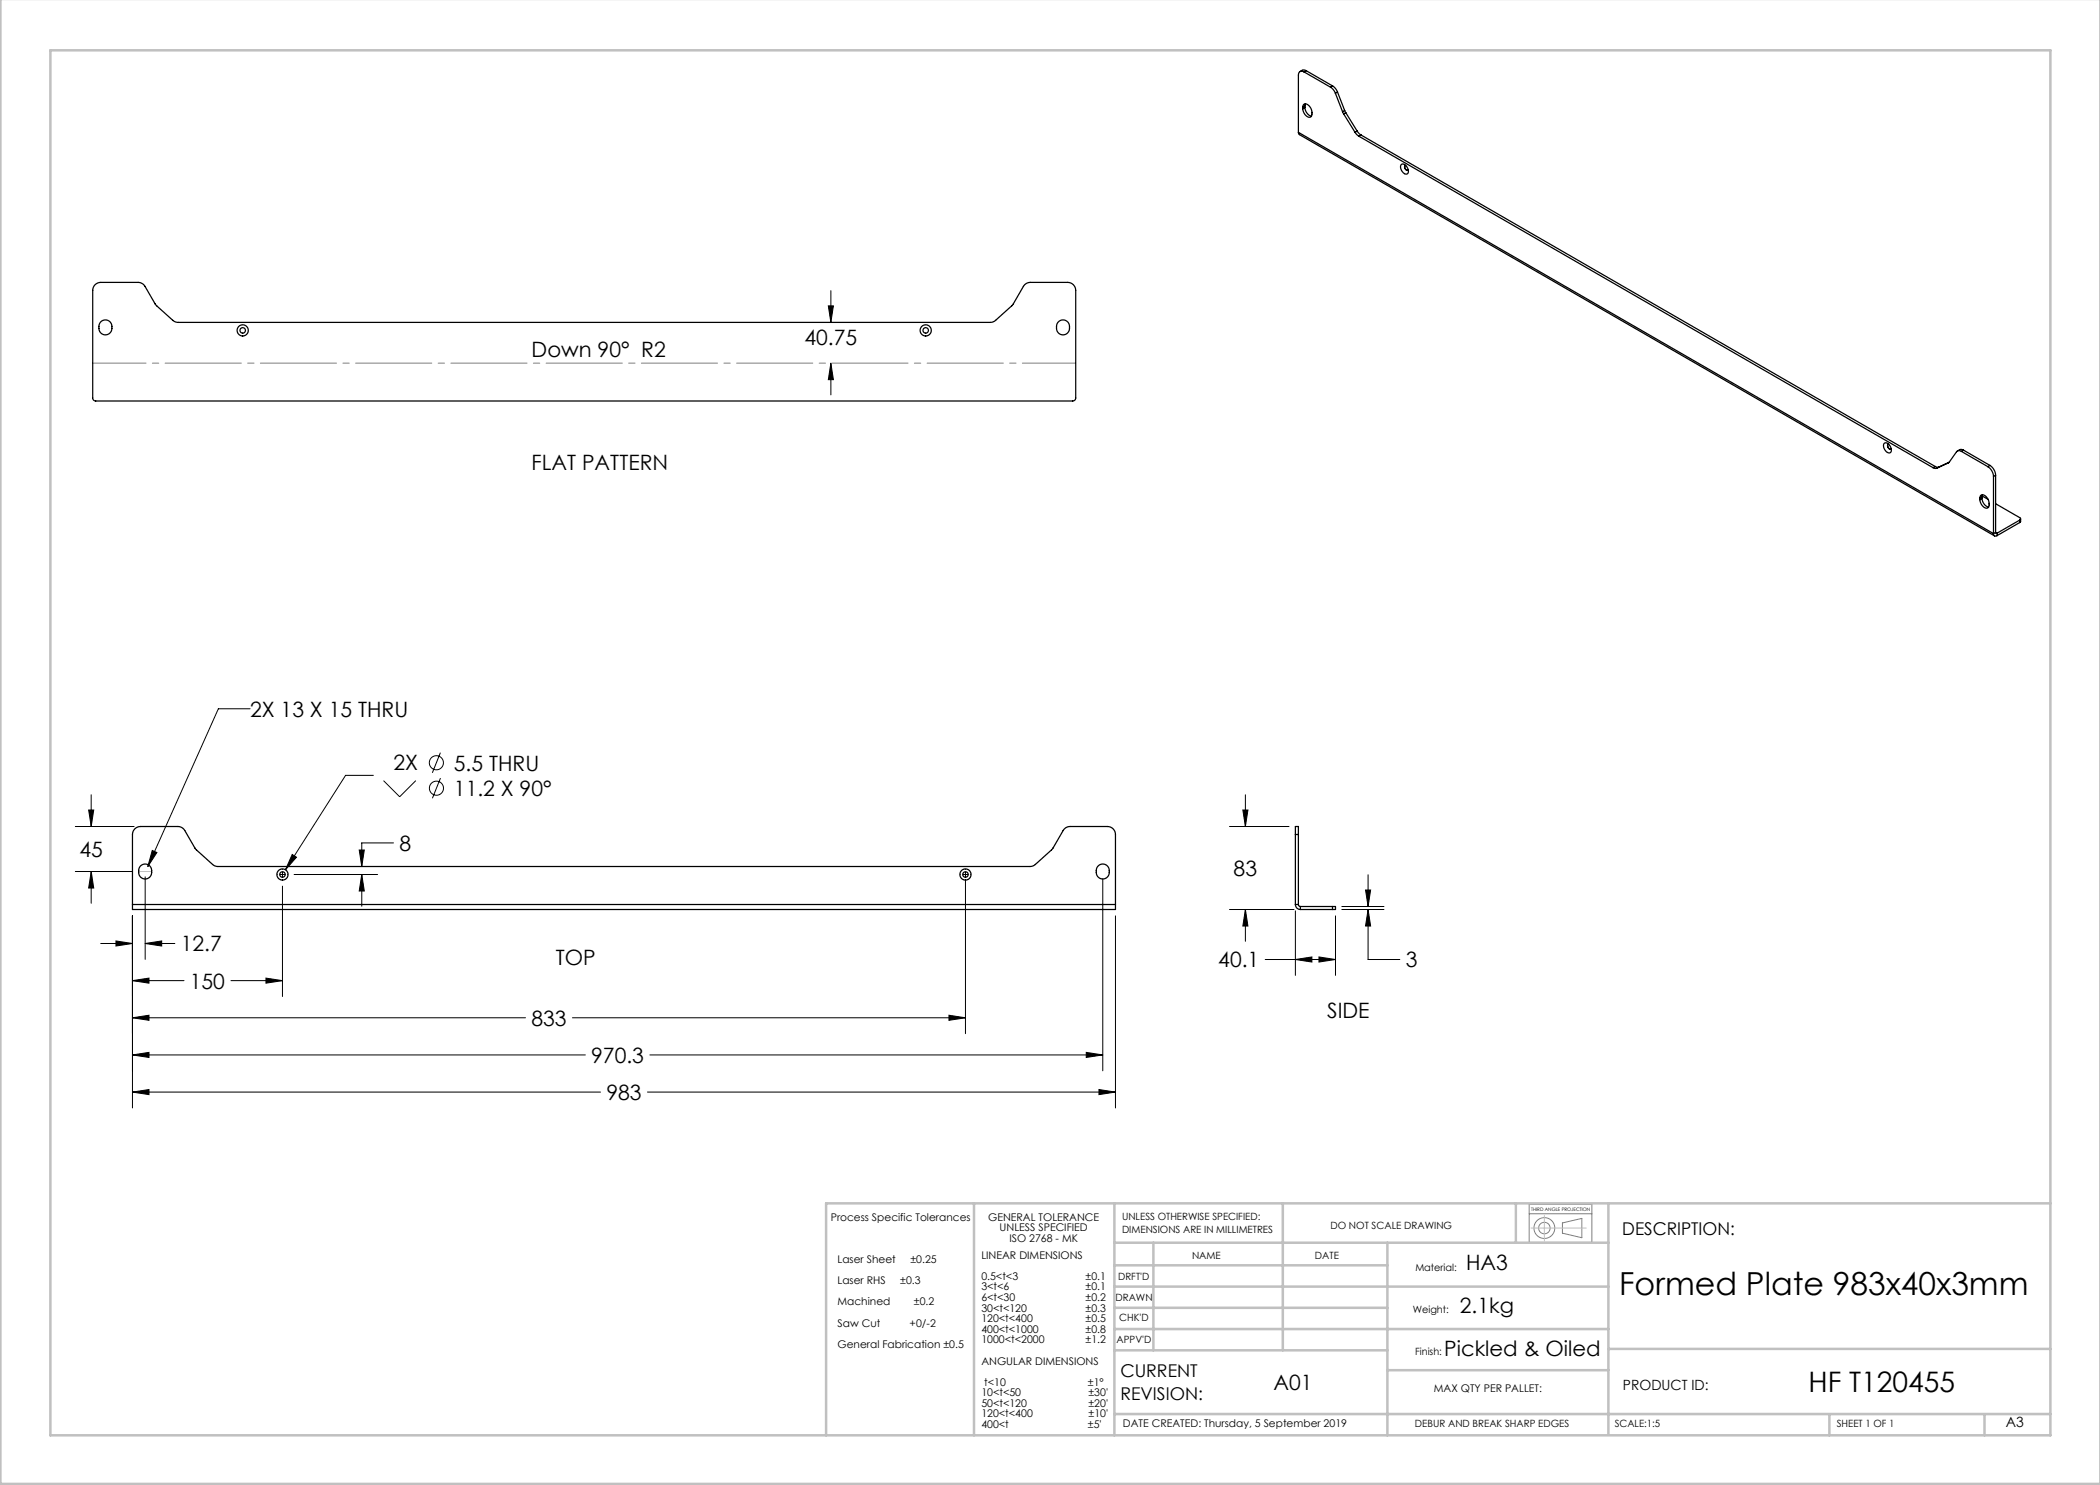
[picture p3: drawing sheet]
<svg xmlns="http://www.w3.org/2000/svg" width="420mm" height="297mm" viewBox="0 0 420 297" stroke-linecap="round" stroke-linejoin="round" font-family="sans-serif">
<g fill="none" stroke="#000" stroke-width=".2">
<path d="M166.2 58.1v6.4M165.7 61.2h1l-.5 3.3zM166.2 72.6l.5 3.3h-1zM166.2 72.6v6.4M18.2 159v6.3M50 141.8h-6.3l-14.1 31.5M74.7 155.1h-5.6l-12 18.9M76.7 156.1l3.2 3.3 3.3-3.3M88.1 150.5l-1.6 4.1M88.1 155.6l-1.6 4.1M249.1 159v6.3M15.1 165.3h11.7"/>
<path d="M15.1 174.3h11.4M17.7 162h1l-.5 3.3zM18.2 174.3v6.4M18.2 174.3l.5 3.3h-1zM29 175.4v16.5M30.4 170.1l1 .4-1.8 2.8zM55.4 174.9h.1M56 174.9h1M56.5 173.8v.1M56.5 174.4v1M56.5 175.9v.1M56.5 177.2v22.1"/>
<path d="M57.5 174.9h.1M58.4 170.9l.9 .5-2.2 2.6zM58.8 174.9h16.7M71.8 170h1.1l-.5 3.3zM72.4 174.9l.5 3.3h-1.1zM72.4 174.9v6.4M78.7 168.6h-6.3v4.7M192 174.9h.1M192.6 174.9h1M193.1 173.8v.1M193.1 174.4v1M193.1 175.9v.1"/>
<path d="M193.1 176.2v30.5M194.1 174.9h.1M220.6 175.8v38.4M245.9 165.3h11.9M248.6 162h1l-.5 3.3zM273.1 178h1l-.5 3.3zM273.6 175v6.3M20.1 188.7h6.4M23.2 188.2l3.3 .5-3.3 .5zM26.5 196.1l3.3-.5v1zM26.5 183.2v38.4M26.5 196.1h10.3"/>
<path d="M29 188.7l3.3-.5v1zM29 188.7h6M46.2 196.1h10.3M53.2 195.6l3.3 .5-3.3 .5zM223.1 183.2v38.4M245.9 181.9h12.9M249.1 181.9l.5 3.3h-1zM249.1 181.9v6.4M253 191.9h14.1M259.1 191.9l3.3-.5v1zM259.1 182.2v12.9M263.8 191.4l3.3 .5-3.3 .5z"/>
<path d="M267.1 183.2v11.9M268.4 181.9h8.4M268.4 181.3h8.4M273.6 181.9l.5 3.3h-1zM273.6 181.9v10h6.4M26.5 218.4l3.3-.5v1zM26.5 203.6l3.3-.6v1.1zM26.5 211l3.3-.5v1zM26.5 218.4h93.6M26.5 203.6h78.6M26.5 211h90.6M114.5 203.6h78.6"/>
<path d="M129.5 218.4h93.6M130 211h90.6M189.8 203l3.3 .6-3.3 .5zM217.3 210.5l3.3 .5-3.3 .5zM219.8 217.9l3.3 .5-3.3 .5z"/>
<circle cx="87.3" cy="152.6" r="1.41"/>
<circle cx="87.3" cy="157.6" r="1.41"/>
</g>
<g fill="none" stroke="#808080" stroke-width=".2">
<path d="M305.8 242.8h12.6M305.8 240.8h12.6v7.7h-12.6zM312.5 244.6l3.9-.9v3.8l-3.9-.9z"/>
<circle cx="308.9" cy="245.6" r="2.08"/>
<circle cx="308.9" cy="245.6" r="1.15"/>
</g>
<path d="M27.7 174.3h2.6M306.2 245.6h11.1M308.9 243.1v5" fill="none" stroke="#c0c0c0" stroke-width=".2"/>
<g fill="none" stroke="#c0c0c0" stroke-width=".5">
<path d="M.1 -.1v296.9h419.9M10.1 10.1h400v277h-400zM194.8 240.7v46.4M222.9 248.5h98.8M222.9 257.3h98.8M222.9 253.1h54.6M222.9 240.7v46.4M230.7 248.5v21.6M256.6 240.7v29.4M277.5 248.5v38.6M303.2 240.7v7.8M321.7 240.7v46.1"/>
<path d="M410.1 240.7h-244.9v46.4M222.9 270.1h54.6M222.9 265.8h98.8M222.9 261.6h54.6M277.5 274h44.2M321.7 269.8h88.4M222.9 282.8h187.2M365.9 282.8v4.3M396.9 282.8v4.3"/>
</g>
<path d="M18.5 72.6h196.6" fill="none" stroke="#808080" stroke-width=".2" stroke-dasharray="15.2 1.3 1.3 1.3" stroke-dashoffset="4.6"/>
<g fill="#000">
<path d="M17.7 162h1l-.5 3.3zM18.2 174.3l.5 3.3h-1z"/>
<path d="M26.5 218.4l3.3-.5v1zM219.8 217.9l3.3 .5-3.3 .5zM30.4 170.1l-.8 3.2 1.8-2.8zM58.4 170.9l-1.3 3.1 2.2-2.6zM23.2 188.2l3.3 .5-3.3 .5zM29 188.7l3.3-.5v1zM26.5 196.1l3.3-.5v1zM53.2 195.6l3.3 .5-3.3 .5zM26.5 203.6l3.3-.6v1.1zM189.8 203l3.3 .6-3.3 .5zM26.5 211l3.3-.5v1zM217.3 210.5l3.3 .5-3.3 .5zM72.4 174.9l.5 3.3h-1.1zM71.8 170h1.1l-.5 3.3zM273.6 181.9l.5 3.3h-1zM273.1 178h1l-.5 3.3zM259.1 191.9l3.3-.5v1zM263.8 191.4l3.3 .5-3.3 .5zM249.1 181.9l.5 3.3h-1zM248.6 162h1l-.5 3.3zM165.7 61.2h1l-.5 3.3zM166.2 72.6l.5 3.3h-1z"/>
</g>
<g fill="none" stroke="#000" stroke-width=".25">
<path d="M260.8 14.4a.69 .69 0 0 0-.8-.1 .69 .69 0 0 0-.3 .7v11.5M260.8 14.4l5.3 3M261.2 14.1l-.2-.1a.95 .95 0 0 0-1 .3M261.2 14.1l-.4 .3M261.2 14.1l5.3 3.1M266.1 17.4l.6 .5 .4 .8M266.5 17.2l.6 .5 .4 .7M266.5 17.2l-.4 .2M267.1 18.7l1.4 3.6M267.5 18.4l-.4 .3M267.5 18.4l1.4 3.7M259.7 26.5l.2 .4 139 80.3"/>
<path d="M259.7 26.5l139 80.2M260.6 21.4a.64 .64 0 0 1 .5-.7 .64 .64 0 0 1 .7 .4 1.84 1.84 0 0 1 .4 2.3 1.5 1.5 0 0 1-1.6-1.7M260.6 21.4v.3M261 21.5a1.82 1.82 0 0 0 1.3 1.7M261 21.2l-.4 .2M261 21.5l-.4 .2M261 21.2v.3M261.1 20.8l-.1 .4M268.5 22.3l.2 .5M268.7 22.8l2.3 3.7M268.9 22.1l.3 .4M268.9 22.1l-.4 .2"/>
<path d="M269.2 22.5l-.5 .3M269.2 22.5l2.2 3.7M271 26.5l.8 .7M271.4 26.2l.8 .8M271.4 26.2l-.4 .3M271.8 27.2l114.8 66.3M272.2 27l-.4 .2M272.2 27l114.8 66.3M280.3 32.9a1.29 1.29 0 0 1 1.3 1.6v.2a.96 .96 0 0 1-1.4-.8l-.1-.5zM281 33.1a.65 .65 0 0 0 .6 1M281.1 33.1a.53 .53 0 0 0-.1 .6 .53 .53 0 0 0 .6 .3M19 56.9l.5-.3 .6-.1h7.5a1.6 1.6 0 0 1 1.4 .8l2.2 3.8 3.5 3.1 .9 .3h162.4l1-.3 3.4-3.1 2.3-3.8a1.6 1.6 0 0 1 1.4-.8h7.4a1.6 1.6 0 0 1 1.6 1.6v21.5a.6 .6 0 0 1-.6 .6h-195.4a.6 .6 0 0 1-.6-.6v-21.5l.2-.6z"/>
<path d="M20.1 64.4a1.39 1.39 0 0 1 1.8-.1 1.39 1.39 0 0 1 .4 1.7 1.33 1.33 0 0 1-1.6 .9 1.33 1.33 0 0 1-.9-1.6zM211.6 64.4a1.39 1.39 0 0 1 1.8-.1 1.39 1.39 0 0 1 .5 1.7 1.33 1.33 0 0 1-1.7 .9 1.33 1.33 0 0 1-.9-1.6zM376.9 88.6a1.29 1.29 0 0 1 1.3 1.7v.2a.96 .96 0 0 1-1.4-.8l-.1-.7zM377.6 88.9v.4l.3 .5M377.7 88.8a.53 .53 0 0 0-.2 .6 .53 .53 0 0 0 .4 .4M377.9 89.8h.3M378.2 89.7l-.3 .1M386.6 93.5l.8 .1M387 93.3l.8 .1-.4 .2M387 93.3l-.4 .2M389.8 92.5l-2.4 1.1M392.3 90.3a.7 .7 0 0 0-1 .1l-1.6 2.1"/>
<path d="M392.3 90.3l5.3 3M392.7 90l-.6-.1-.6 .3M392.7 90l-.4 .3M392.7 90l5.3 3.1M396 99.6a.64 .64 0 0 1 .5-.7 .64 .64 0 0 1 .7 .4 1.84 1.84 0 0 1 .4 2.3 1.5 1.5 0 0 1-1.6-1.7M396 99.6v.3M396.4 99.7a1.82 1.82 0 0 0 1.3 1.7M396.4 99.4l-.4 .2M396.4 99.7l-.4 .2M396.4 99.4v.3M396.4 99.2l1.2 .7M396.5 98.9l-.1 .5"/>
<path d="M397.6 93.3a2.5 2.5 0 0 1 1.1 2M398 93.1a2.5 2.5 0 0 1 1.1 1.9M398 93.1l-.4 .2M398.7 95.3v11.4M399.1 95l-.4 .3M399.1 95v11.5M398.7 106.7a.43 .43 0 0 0 .2 .5 .43 .43 0 0 0 .5-.1M399.1 106.5l.1 .2 .2-.1M399.1 100.7l4.8 2.8a.26 .26 0 0 1 .2 .3 .26 .26 0 0 1-.2 .2M399.1 106.5l-.4 .2M399.1 106.5l.3 .1M399.4 106.6v.5"/>
<path d="M403.9 104l-4.5 2.6M403.9 104v.5M403.9 104.5l-4.5 2.6M404.1 103.8v.5l-.2 .2M28.1 173.2a1.39 1.39 0 0 1 1.7-.1 1.39 1.39 0 0 1 .5 1.7 1.33 1.33 0 0 1-1.6 1 1.33 1.33 0 0 1-1-1.7zM219.6 173.2a1.39 1.39 0 0 1 1.8-.1 1.39 1.39 0 0 1 .4 1.7 1.33 1.33 0 0 1-1.6 1 1.33 1.33 0 0 1-.9-1.7zM259.1 166.9v-1.6h.6v1.6M259.1 166.9v14M259.1 166.9h.6M259.7 166.9v14M26.5 180.9v-14a1.6 1.6 0 0 1 1.6-1.6h7.5a1.6 1.6 0 0 1 1.4 .8l2.2 3.8 3.4 3.1 1 .3h162.4l1-.3 3.4-3.1 2.2-3.8a1.6 1.6 0 0 1 1.4-.8h7.5a1.6 1.6 0 0 1 1.6 1.6v14M26.5 180.9v1h196.6v-1"/>
<path d="M26.5 180.9h196.6M259.1 180.9a1 1 0 0 0 1 1M259.1 180.9h.6M259.7 180.9l.1 .3 .3 .1M260.1 181.9h6.4M260.1 181.3v.6M260.1 181.3h6.4M266.5 181.3h.6v.6h-.6M266.5 181.3v.6"/>
<circle cx="48.5" cy="66.1" r="1.12"/>
<circle cx="48.5" cy="66.1" r=".55"/>
<circle cx="185.1" cy="66.1" r="1.12"/>
<circle cx="185.1" cy="66.1" r=".55"/>
<circle cx="56.5" cy="174.9" r="1.12"/>
<circle cx="56.5" cy="174.9" r=".55"/>
<circle cx="193.1" cy="174.9" r="1.12"/>
<circle cx="193.1" cy="174.9" r=".55"/>
</g>
<text font-size="6.3" x="323.9" y="259">Formed Plate 983x40x3mm</text>
<text font-size="5.6" x="361.7" y="278.3">HF T120455</text>
<g font-size="4.2">
<text x="106.3" y="71.3">Down 90° R2</text>
<text x="160.9" y="69">40.75</text>
<text x="106.3" y="93.9">FLAT PATTERN</text>
<text x="50" y="143.4">2X 13 X 15 THRU</text>
<text x="78.7" y="154.1">2X</text>
<text x="90.8" y="154.1">5.5 THRU</text>
<text x="90.8" y="159.2">11.2 X 90°</text>
<text x="15.9" y="171.4">45</text>
<text x="79.9" y="170.2">8</text>
<text x="246.7" y="175.2">83</text>
<text x="36.1" y="190.3">12.7</text>
<text x="38" y="197.7">150</text>
<text x="111.1" y="193">TOP</text>
<text x="243.7" y="193.5">40.1</text>
<text x="281.1" y="193.5">3</text>
<text x="265.4" y="203.7">SIDE</text>
<text x="106.3" y="205.2">833</text>
<text x="118.2" y="212.6">970.3</text>
<text x="121.3" y="220">983</text>
<text x="293.2" y="254">HA3</text>
<text x="292" y="262.6">2.1kg</text>
<text x="288.9" y="271.1">Pickled &amp; Oiled</text>
<text x="254.7" y="278.1">A01</text>
</g>
<g font-size="3.5">
<text x="324.4" y="246.9">DESCRIPTION:</text>
<text x="224.1" y="275.5">CURRENT</text>
<text x="224.1" y="280">REVISION:</text>
</g>
<g font-size="2.8">
<text x="324.6" y="278">PRODUCT ID:</text>
<text x="401.2" y="285.4">A3</text>
</g>
<g font-size="2.1">
<text x="166.1" y="244.2">Process Specific Tolerances</text>
<text x="197.6" y="244.2">GENERAL TOLERANCE</text>
<text x="196.3" y="251.7">LINEAR DIMENSIONS</text>
<text x="199.9" y="246.3">UNLESS SPECIFIED</text>
<text x="201.9" y="248.4">ISO 2768 - MK</text>
<text x="167.5" y="252.6">Laser Sheet</text>
<text x="167.5" y="256.9">Laser RHS</text>
<text x="180.1" y="256.9">±0.3</text>
<text x="182.1" y="252.6">±0.25</text>
<text x="196.3" y="256">0.5&lt;t&lt;3</text>
<text x="217.1" y="256">±0.1</text>
<text x="167.5" y="261.1">Machined</text>
<text x="182.8" y="261.1">±0.2</text>
<text x="196.3" y="258.1">3&lt;t&lt;6</text>
<text x="196.3" y="260.2">6&lt;t&lt;30</text>
<text x="196.3" y="262.3">30&lt;t&lt;120</text>
<text x="217.1" y="258.1">±0.1</text>
<text x="217.1" y="260.2">±0.2</text>
<text x="217.1" y="262.3">±0.3</text>
<text x="167.5" y="265.3">Saw Cut</text>
<text x="167.5" y="269.6">General Fabrication ±0.5</text>
<text x="181.9" y="265.3">+0/-2</text>
<text x="196.3" y="264.4">120&lt;t&lt;400</text>
<text x="196.3" y="266.6">400&lt;t&lt;1000</text>
<text x="196.3" y="268.7">1000&lt;t&lt;2000</text>
<text x="217.1" y="264.4">±0.5</text>
<text x="217.1" y="266.6">±0.8</text>
<text x="217.1" y="268.7">±1.2</text>
<text x="196.3" y="272.9">ANGULAR DIMENSIONS</text>
<text x="196.3" y="279.3">10&lt;t&lt;50</text>
<text x="196.3" y="281.4">50&lt;t&lt;120</text>
<text x="196.9" y="277.1">t&lt;10</text>
<text x="217.6" y="277.1">±1°</text>
<text x="217.7" y="279.3">±30'</text>
<text x="217.7" y="281.4">±20'</text>
<text x="286.8" y="278.5">MAX QTY PER PALLET:</text>
<text x="196.3" y="283.5">120&lt;t&lt;400</text>
<text x="196.3" y="285.6">400&lt;t</text>
<text x="217.6" y="285.6">±5'</text>
<text x="217.7" y="283.5">±10'</text>
<text x="224.6" y="285.4">DATE CREATED: Thursday, 5 September 2019</text>
</g>
<g font-size="2">
<text x="224.4" y="244.1">UNLESS OTHERWISE SPECIFIED:</text>
<text x="266.1" y="245.9">DO NOT SCALE DRAWING</text>
<text x="224.4" y="246.6">DIMENSIONS ARE IN MILLIMETRES</text>
<text x="238.4" y="251.7">NAME</text>
<text x="263" y="251.7">DATE</text>
<text x="223.6" y="255.9">DRFT'D</text>
<text x="283.1" y="254.1">Material:</text>
<text x="223.1" y="260.1">DRAWN</text>
<text x="282.5" y="262.6">Weight:</text>
<text x="223.3" y="268.6">APPV'D</text>
<text x="223.9" y="264.2">CHK'D</text>
<text x="283" y="271">Finish:</text>
<text x="283" y="285.4">DEBUR AND BREAK SHARP EDGES</text>
<text x="323" y="285.4">SCALE:1:5</text>
<text x="367.4" y="285.4">SHEET 1 OF 1</text>
</g>
<text font-size="1" x="306.2" y="242.2">THIRD ANGLE PROJECTION</text>
</svg>
